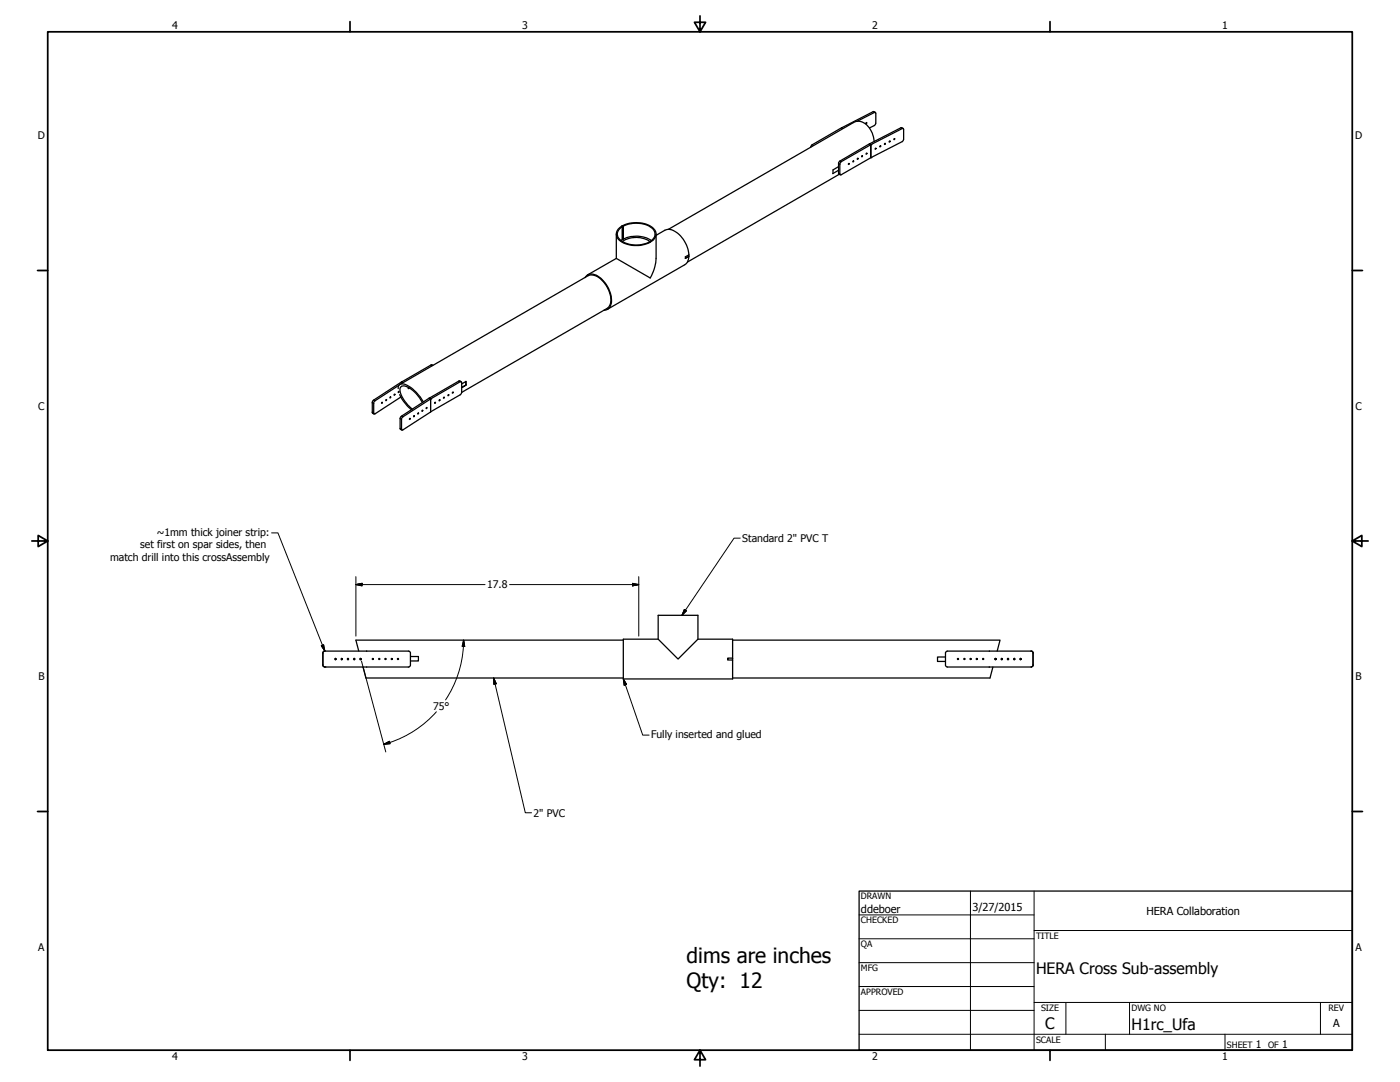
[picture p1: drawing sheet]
<svg xmlns="http://www.w3.org/2000/svg" width="559mm" height="432mm" viewBox="0 0 559 432" stroke-linecap="round" stroke-linejoin="round" font-family="sans-serif">
<!-- layer: Visible (ANSI) -->
<g fill="none" stroke="#000" stroke-width=".51">
<path d="M336 51l-11.8 6.8M345.8 49h.2l-.2 .3zM347 57.4h.1M347.6 57.7l13-6.4 .1 4.3-.6 .9-12.5 6.4M348.9 56.5a8.3 8.3 0 0 0-5.9-8.1l-1.2 .1-1.1 .4-73.9 42.6M349.5 59.1l.1 .3-.3 .2zM351.2 58.4l.3-.1-.2 .3zM353.1 57.3l.3-.1v.3l-.3 .2zM354.9 56.5l.4-.1-.3 .3zM356.9 55.4h.2l-.2 .4zM360 51l-12.9 6.4M334.7 66.5l-2.2 1.3-.1 1.5 2.3-1.4"/>
<path d="M335 69.5l-60.6 35.1M338.7 65.3h.3l-.3 .4zM340.5 64.3h.2l-.2 .3zM342.3 63.2h.2l-.2 .4zM343.9 62.3l.3-.1-.2 .4zM345.7 61.3l.3-.1-.2 .3zM246 93.4v9.7l13.5 7.8a17 17 0 0 0 2.4-7.8v-9.7M246.8 91.4a11.1 11.1 0 0 1 14.2 0 3.2 3.2 0 0 1-1.5 5.2 11.6 11.6 0 0 1-12.7-1.2 3 3 0 0 1 0-4zM248.3 90.5a3.2 3.2 0 0 0-1.9 3.3 3.2 3.2 0 0 0 2.5 2.8 12.1 12.1 0 0 0 10.7-.1h-.1a9.8 9.8 0 0 0-11.1-.1M248.7 90.2l.1 5.2zM248.7 90.2l-.5 .2 .1 5.3-.5 .3M248.7 95.3l-.4 .2"/>
<path d="M248.8 90.2a11 11 0 0 1 12.1 1.6 3.1 3.1 0 0 1-1.4 4.6M248.8 95.4a11.5 11.5 0 0 1 11.2 .6M261.9 93.9l3.5-2a6 6 0 0 1 6.8 3 12.1 12.1 0 0 1 2.8 6.8M233.5 110.8a3.3 3.3 0 0 1 5-.7 11.4 11.4 0 0 1 5.3 11.6l-.8 1.4-2 .7M246 103.1l-11.5 6.6M273.6 103.1l1.4-.8-.6 2.3-1.1 1.1-30.9 17.7M275 101.7v.6l-1.4 .8M275 101.7l-1.4 .8v.6M154.1 159.5l.2 .1-.3 .3zM155.8 158.4l.2 .1-.4 .3zM157.4 157.4l.2 .1-.3 .2zM158.9 155.1a1.78 1.78 0 0 1 1-1.8 1.78 1.78 0 0 1 2 .2 16.4 16.4 0 0 1 7.1 6.9"/>
<path d="M159.2 156.4l-.1-.2-.2 .4 .4-.1M159.5 157.5l1.5 2.5 3.2 3.5M159.6 153.4l75.1-43.4a5.3 5.3 0 0 1 6.1 2.4 9.6 9.6 0 0 1 2.5 9.6l-1 1.1-58 33.5M160.2 152.5h.1M163 154.6l-.1 .5 .5-.3M172.4 145.6l-12.1 6.9M175.5 159.5l.1 .3-.3 .2zM177.1 158.6h.3l-.4 .3zM178.9 157.5l.2 .1-.3 .3zM180.7 156.5l.2 .1-.3 .3zM183.5 152l-12.2 6.9M184.3 156.6l-.6 .9-11.8 6.8"/>
<path d="M184.3 156.6v-3.9l-.5-.4-11.9 6.9M186 152.2v1.5l-1.7 1 1.7-1v-1.5l-1.7 1M152.4 160.6l.3 .1-.4 .3zM163.5 167l.3 .1-.4 .3zM165.2 165.9l.2 .1-.3 .3zM166.9 164.8l-.1 .4zM168.5 163.8l.2 .2-.3 .1zM168.6 160.7l-.4-.7a11.4 11.4 0 0 0-7.1-6 1.72 1.72 0 0 0-1.3 2.8l.2 .6a15.7 15.7 0 0 0 4.6 5.9M170.2 162.7l.2 .2-.3 .2zM173.6 160.6l.2 .2-.3 .2zM129.7 259.8h33.3l.6 .3 .2 .5v4.8M129.7 259.8l-.5 .2-.4 .6v4.8l.2 .5 .7 .3"/>
<path d="M129.7 259.8l-.8 .5v5.3l.8 .6M248.8 255.5h-106.8l1.2 4.3M262.7 255.1h-13.9v15.9h43.6v-7.6M262.7 245.6h15.9v9.5l-8 7.9-7.9-7.9zM278.6 255.1h13.8v7.5M292.4 255.5h106.8l-1.2 4.3M411.5 259.8l.8 .5v5.3l-.8 .6M133.9 262.8v.5M136.3 262.8l.3 .2-.3 .3M138.9 262.8v.5M141.4 262.8v.5M143.8 262.8l.3 .2-.3 .3"/>
<path d="M144 262.8l.1 .3M144.9 266.2l1.1 4.4h102.8M163.8 265.4l-.2 .6-.5 .2h-33.4M163.8 262h3.2v1.8h-3.2M290.4 262.6h2v.8h-2zM377.4 262.2h-3.2v1.8h3.2M377.4 265.4v-4.8l.2-.5 .6-.3h33.6l.6 .5v5.3l-.8 .6h-33.4l-.6-.2-.2-.6M396.3 266.2l-1.1 4.4h-102.8M397.2 262.8l-.1 .3M397.4 262.8v.5M399.9 262.8v.5M402.4 262.8l-.3 .2 .3 .3"/>
<path d="M404.9 262.8l-.3 .2 .3 .3M407.4 262.8v.5"/>
<circle cx="133.9" cy="263" r=".25"/>
<circle cx="136.4" cy="263.1" r=".25"/>
<circle cx="138.9" cy="263" r=".25"/>
<circle cx="141.4" cy="263" r=".25"/>
<circle cx="143.9" cy="263" r=".27"/>
<circle cx="148.8" cy="263" r=".22"/>
<circle cx="151.4" cy="263" r=".22"/>
<circle cx="153.8" cy="263" r=".22"/>
<circle cx="156.4" cy="263" r=".22"/>
<circle cx="158.8" cy="263" r=".22"/>
<circle cx="382.4" cy="263" r=".22"/>
<circle cx="384.9" cy="263" r=".22"/>
<circle cx="387.4" cy="263" r=".22"/>
<circle cx="389.9" cy="263" r=".22"/>
<circle cx="392.4" cy="263" r=".22"/>
<circle cx="397.4" cy="263" r=".27"/>
<circle cx="399.9" cy="263" r=".25"/>
<circle cx="402.3" cy="263" r=".25"/>
<circle cx="404.8" cy="263" r=".25"/>
<circle cx="407.4" cy="263" r=".25"/>
</g>
<!-- layer: Visible Narrow (ANSI) -->
<g fill="none" stroke="#000" stroke-width=".4">
<path d="M324.2 57.8l.5 .3M335.9 51l.6 .3-.5-.3M347 57.4l.6 .3M347.6 57.7v5.2v-5.2M348.5 44.6l.5 .3M359.6 51l.5 .3M334.7 69.1l.5 .3M334.7 65.2l.5 .3M335.3 64.3l.5 .2M149.1 159.7l.6 .3M160.2 152.5l.5 .3M171.3 158.9l.6 .3-.5-.3"/>
<path d="M172 145.7l.6 .2M183.1 152.1l.6 .2M148.6 164.5l.6 .3M148.6 160.7l.6 .3M159.7 170.9l.6 .4M159.7 167.1l.6 .3M160.2 166.1l.6 .3M171.9 164.3v-5.1v5.2"/>
</g>
<g fill="#000">
<circle cx="347.6" cy="57.7" r=".25"/>
<circle cx="347.6" cy="62.9" r=".25"/>
<circle cx="171.9" cy="159.2" r=".25"/>
</g>
<g fill="none" stroke="#000" stroke-width=".51">
<path d="M324.2 57.8l-.6 .9M342.1 48.4l7.3-3.5v4.7l-.4 .5-2 1M347 57.4l-11.9 7-.4 .6v1.4M347.6 57.7l-11.8 6.8-.6 1 .1 4.2h.5l11.8-6.8M349.4 44.9l-.8-.4-12.6 6.5M360 51l.5 .3M334.7 66.5v2.8l.7 .5M159.3 153.7l-9.8 6.4-.3 .6v4.5h.5l10.3-6.8M160.2 152.5l-11.3 7.3-.3 .7v4.2l.7 .5M171.3 158.9l-11.3 7.3-.3 .7v4.2l.7 .5M171.9 159.2l-11.3 7.3-.3 .6v4.5h.5l11.1-7.3M172.4 145.6l.4 .2"/>
<path d="M183.5 152l.6 .3"/>
</g>
<!-- layer: Visible (ANSI) -->
<circle cx="129.7" cy="266.2" r=".25" fill="#000"/>
<!-- layer: Border (ANSI) -->
<g fill="none" stroke="#000" stroke-width=".7">
<path d="M19 12.7h520.8v406.4h-520.8zM139.7 8.6v4.1M279.4 6.3v6.4l-2.2-3.8h4.4l-2.2 3.8M419.1 8.6v4.1M15 107.9h4M539.8 107.9h4M12.7 215.9h6.3l-3.8-2.2v4.4l3.8-2.2M539.8 215.9l3.8 2.2v-4.4l-3.8 2.2h6.3M15 323.8h4M539.8 323.8h4M139.7 419.1v4.1M279.4 419.1l2.2 3.8h-4.4l2.2-3.8v6.3"/>
<path d="M419.1 419.1v4.1"/>
</g>
<!-- layer: Title (ANSI) -->
<g fill="none" stroke="#000" stroke-width=".4">
<path d="M387.3 355.6v63.5M412.7 355.6v63.5M342.9 365.1h69.8M342.9 374.6h69.8M412.7 371.3h127.1M342.9 384.2h69.8M342.9 393.7h69.8M342.9 412.7h196.9M342.9 403.2h69.8M412.7 400h127.1M425.4 400v12.7M441.2 412.7v6.4"/>
<path d="M450.8 400v12.7M488.9 412.7v6.4M527 400v12.7"/>
</g>
<path d="M342.9 355.6h196.9v63.5h-196.9z" fill="none" stroke="#000" stroke-width=".51"/>
<!-- layer: Dimension (ANSI) -->
<g fill="none" stroke="#000" stroke-width=".4">
<path d="M142 233.3l2.5-.5v1zM142 233.3h51.6M142 230.1v23.8M203.4 233.3h51.6M252.5 232.8l2.5 .5-2.5 .5zM255 230.1v23.8M185 258a43 43 0 0 1-7.2 21.3M185 255.5l.5 2.5-1-.1zM185 255.5v2.4M144.3 263.8l9.7 36.3M153.2 297.1l2.2-1.3 .3 1zM155.6 296.3l-2.4 .8"/>
<path d="M174.2 284.1a43 43 0 0 1-18.7 12.2"/>
</g>
<path d="M142 233.3l2.5-.5zM142 233.3l2.5-.5v1zM252.5 233.8l2.5-.5zM252.5 232.8l2.5 .5-2.5 .5zM185 255.5l.5 2.5zM185 255.5l.5 2.5-1-.1zM153.2 297.1l2.2-1.3zM153.2 297.1l2.2-1.3 .3 1z" fill="#000" stroke="#000" stroke-width=".4"/>
<!-- layer: Symbol (ANSI) -->
<path d="M108.4 212.7h2.5l18.8 47.1M295.5 214.8h-2.5l-20.8 30.8M128.3 257.7l.9-.4 .5 2.5zM273.2 243.2l.8 .6-1.8 1.8zM197 270.6l1.1 2.3-1 .2zM197 270.6l12.7 53.8h2.5M248.8 271l1.3 2.1-1 .4zM248.8 271l7.7 22.4h2.6" fill="none" stroke="#000" stroke-width=".4"/>
<path d="M128.3 257.7l1.4 2.1zM128.3 257.7l.9-.4 .5 2.5zM273.2 243.2l-1 2.4zM273.2 243.2l.8 .6-1.8 1.8zM197 270.6l1.1 2.3zM197 270.6l1.1 2.3-1 .2zM248.8 271l1.3 2.1zM248.8 271l1.3 2.1-1 .4z" fill="#000" stroke="#000" stroke-width=".4"/>
<g font-size="8.4">
<text x="274.1" y="384.4">dims are inches</text>
<text x="274.1" y="394.4">Qty: 12</text>
</g>
<g font-size="6.3">
<text x="413.5" y="388.6">HERA Cross Sub-assembly</text>
<text x="417.2" y="410.6">C</text>
<text x="451.6" y="411.1">H1rc_Ufa</text>
</g>
<g font-size="4.4">
<text x="343.7" y="364.3">ddeboer</text>
<text x="388.1" y="363.7">3/27/2015</text>
<text x="457.6" y="365.1">HERA Collaboration</text>
<text x="532.1" y="409.9">A</text>
</g>
<g font-size="4.2">
<text x="68.7" y="11.7">4</text>
<text x="208.4" y="11.7">3</text>
<text x="348.1" y="11.7">2</text>
<text x="487.8" y="11.7">1</text>
<text x="15.1" y="55.5">D</text>
<text x="540.9" y="55.5">D</text>
<text x="15.2" y="163.4">C</text>
<text x="541" y="163.4">C</text>
<text x="62.5" y="213.8">~1mm thick joiner strip:</text>
<text x="55.9" y="218.8">set first on spar sides, then</text>
<text x="296.3" y="216.3">Standard 2&quot; PVC T</text>
<text x="43.9" y="223.8">match drill into this crossAssembly</text>
<text x="194.4" y="234.8">17.8</text>
<text x="15.3" y="271.4">B</text>
<text x="541.1" y="271.4">B</text>
<text x="172.9" y="283.2">75°</text>
<text x="259.8" y="294.6">Fully inserted and glued</text>
<text x="213" y="325.9">2&quot; PVC</text>
<text x="15.2" y="379.3">A</text>
<text x="541" y="379.3">A</text>
<text x="501.3" y="418.3">1</text>
<text x="511.8" y="418.3">1</text>
<text x="68.7" y="423.2">4</text>
<text x="208.4" y="423.2">3</text>
<text x="348.1" y="423.2">2</text>
<text x="487.8" y="423.2">1</text>
</g>
<g font-size="3.5">
<text x="343.7" y="358.9">DRAWN</text>
<text x="343.7" y="368.5">CHECKED</text>
<text x="413.5" y="374.6">TITLE</text>
<text x="343.7" y="378">QA</text>
<text x="343.7" y="387.5">MFG</text>
<text x="343.7" y="397.1">APPROVED</text>
<text x="415.5" y="403.4">SIZE</text>
<text x="451.6" y="403.4">DWG NO</text>
<text x="530.3" y="403.4">REV</text>
<text x="413.5" y="416.1">SCALE</text>
<text x="489.7" y="418.3">SHEET</text>
<text x="506.2" y="418.3">OF</text>
</g>
</svg>
